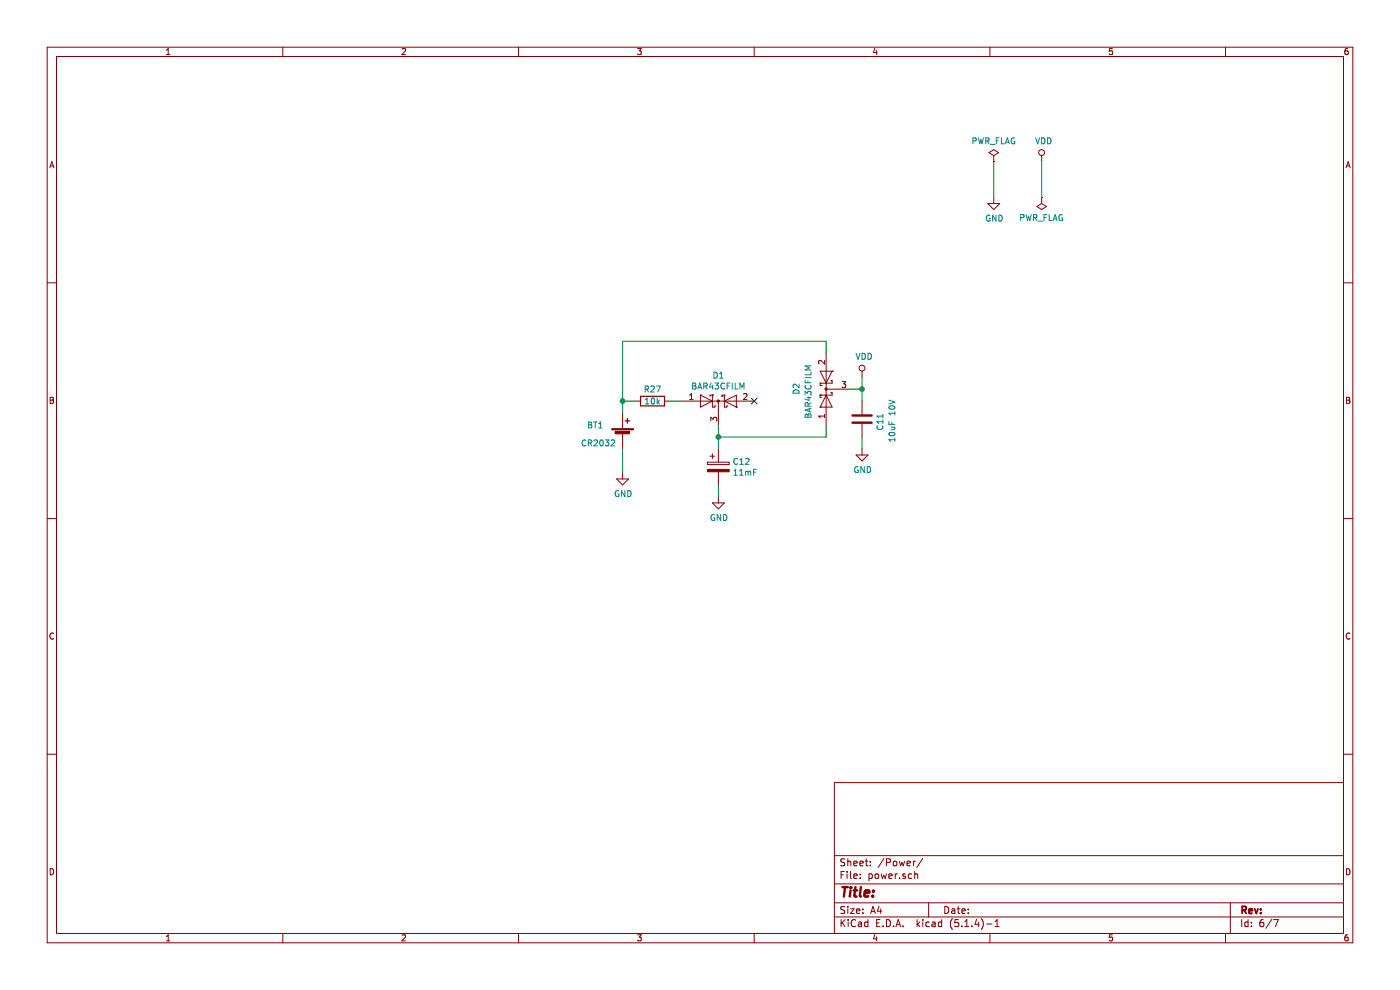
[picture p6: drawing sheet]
EESchema Schematic File Version 4
LIBS:PCB_CR2032-cache
EELAYER 30 0
EELAYER END
$Descr A4 11693 8268
encoding utf-8
Sheet 6 7
Title ""
Date ""
Rev ""
Comp ""
Comment1 ""
Comment2 ""
Comment3 ""
Comment4 ""
$EndDescr
$Comp
L Device:Battery_Cell BT?
U 1 1
P 5200 3650
AR Path="/5DC4CEDF" Ref="BT?"  Part="1" 
AR Path="/5DC4948F/5DC4CEDF" Ref="BT1"  Part="1" 
F 0 "BT1" H 4900 3750 50  0000 L CNN
F 1 "CR2032" H 4850 3600 50  0000 L CNN
F 2 "BCD-watch:BAT-HLD-001-xx-OTL" V 5200 3710 50  0001 C CNN
F 3 "~" V 5200 3710 50  0001 C CNN
F 4 "Linx" H 5200 3650 50  0001 C CNN "Make"
F 5 "BAT-HLD-001" H 5200 3650 50  0001 C CNN "Part"
F 6 "712-BAT-HLD-001" H 5200 3650 50  0001 C CNN "Mouser"
	1    5200 3650
	1    0    0    -1  
$EndComp
$Comp
L power:VDD #PWR?
U 1 1
P 8700 1350
AR Path="/5DC4CEE5" Ref="#PWR?"  Part="1" 
AR Path="/5DC4948F/5DC4CEE5" Ref="#PWR01"  Part="1" 
F 0 "#PWR01" H 8700 1200 50  0001 C CNN
F 1 "VDD" H 8717 1523 50  0000 C CNN
F 2 "" H 8700 1350 50  0001 C CNN
F 3 "" H 8700 1350 50  0001 C CNN
	1    8700 1350
	1    0    0    -1  
$EndComp
$Comp
L power:GND #PWR?
U 1 1
P 5200 3950
AR Path="/5DC4CEEB" Ref="#PWR?"  Part="1" 
AR Path="/5DC4948F/5DC4CEEB" Ref="#PWR02"  Part="1" 
F 0 "#PWR02" H 5200 3700 50  0001 C CNN
F 1 "GND" H 5205 3777 50  0000 C CNN
F 2 "" H 5200 3950 50  0001 C CNN
F 3 "" H 5200 3950 50  0001 C CNN
	1    5200 3950
	1    0    0    -1  
$EndComp
$Comp
L power:PWR_FLAG #FLG?
U 1 1
P 8700 1650
AR Path="/5DC4CEFD" Ref="#FLG?"  Part="1" 
AR Path="/5DC4948F/5DC4CEFD" Ref="#FLG02"  Part="1" 
F 0 "#FLG02" H 8700 1725 50  0001 C CNN
F 1 "PWR_FLAG" H 8700 1823 50  0000 C CNN
F 2 "" H 8700 1650 50  0001 C CNN
F 3 "~" H 8700 1650 50  0001 C CNN
	1    8700 1650
	-1   0    0    1   
$EndComp
$Comp
L Device:D_Schottky_x2_KCom_AAK D1
U 1 1
P 6000 3350
F 0 "D1" H 6000 3566 50  0000 C CNN
F 1 "BAR43CFILM" H 6000 3475 50  0000 C CNN
F 2 "Package_TO_SOT_SMD:SOT-23_Handsoldering" H 6000 3350 50  0001 C CNN
F 3 "~" H 6000 3350 50  0001 C CNN
F 4 "ST" H 6000 3350 50  0001 C CNN "Make"
F 5 "511-BAR43CFILM" H 6000 3350 50  0001 C CNN "Mouser"
F 6 "BAR43CFILM" H 6000 3350 50  0001 C CNN "Part"
	1    6000 3350
	1    0    0    -1  
$EndComp
$Comp
L power:PWR_FLAG #FLG?
U 1 1
P 8300 1350
AR Path="/5DC4CEF3" Ref="#FLG?"  Part="1" 
AR Path="/5DC4948F/5DC4CEF3" Ref="#FLG01"  Part="1" 
F 0 "#FLG01" H 8300 1425 50  0001 C CNN
F 1 "PWR_FLAG" H 8300 1523 50  0000 C CNN
F 2 "" H 8300 1350 50  0001 C CNN
F 3 "~" H 8300 1350 50  0001 C CNN
	1    8300 1350
	1    0    0    -1  
$EndComp
$Comp
L Device:C C?
U 1 1
P 7200 3500
AR Path="/5DC1DE5A/5DC4CF0A" Ref="C?"  Part="1" 
AR Path="/5DC4CF0A" Ref="C?"  Part="1" 
AR Path="/5DC4948F/5DC4CF0A" Ref="C11"  Part="1" 
F 0 "C11" V 7350 3400 50  0000 L CNN
F 1 "10uF 10V" V 7450 3300 50  0000 L CNN
F 2 "Capacitor_SMD:C_0805_2012Metric_Pad1.15x1.40mm_HandSolder" H 7238 3350 50  0001 C CNN
F 3 "~" H 7200 3500 50  0001 C CNN
F 4 "Yageo" H 7200 3500 50  0001 C CNN "Make"
F 5 "CC0805KKX7R6BB106" H 7200 3500 50  0001 C CNN "Part"
F 6 "603-CC805KKX7R6BB106" H 7200 3500 50  0001 C CNN "Mouser"
	1    7200 3500
	1    0    0    -1  
$EndComp
Wire Wire Line
	5200 3750 5200 3950
$Comp
L Device:R R27
U 1 1
P 5450 3350
F 0 "R27" V 5350 3350 50  0000 C CNN
F 1 "10k" V 5450 3350 50  0000 C CNN
F 2 "Resistor_SMD:R_0805_2012Metric_Pad1.15x1.40mm_HandSolder" V 5380 3350 50  0001 C CNN
F 3 "~" H 5450 3350 50  0001 C CNN
F 4 "Yageo" H 5450 3350 50  0001 C CNN "Make"
F 5 "603-RC0805FR-0710KL" H 5450 3350 50  0001 C CNN "Mouser"
F 6 "RC0805FR-0710KL" H 5450 3350 50  0001 C CNN "Part"
	1    5450 3350
	0    1    1    0   
$EndComp
$Comp
L Device:D_Schottky_x2_KCom_AAK D2
U 1 1
P 6900 3250
F 0 "D2" H 6850 3500 50  0000 L CNN
F 1 "BAR43CFILM" H 6650 3400 50  0000 L CNN
F 2 "Package_TO_SOT_SMD:SOT-23_Handsoldering" H 6900 3250 50  0001 C CNN
F 3 "~" H 6900 3250 50  0001 C CNN
F 4 "ST" H 6900 3250 50  0001 C CNN "Make"
F 5 "511-BAR43CFILM" H 6900 3250 50  0001 C CNN "Mouser"
F 6 "BAR43CFILM" H 6900 3250 50  0001 C CNN "Part"
	1    6900 3250
	0    -1   -1   0   
$EndComp
$Comp
L power:GND #PWR?
U 1 1
P 6000 4150
AR Path="/5DC8CE7C" Ref="#PWR?"  Part="1" 
AR Path="/5DC4948F/5DC8CE7C" Ref="#PWR024"  Part="1" 
F 0 "#PWR024" H 6000 3900 50  0001 C CNN
F 1 "GND" H 6005 3977 50  0000 C CNN
F 2 "" H 6000 4150 50  0001 C CNN
F 3 "" H 6000 4150 50  0001 C CNN
	1    6000 4150
	1    0    0    -1  
$EndComp
$Comp
L power:GND #PWR?
U 1 1
P 8300 1650
AR Path="/5DC8E511" Ref="#PWR?"  Part="1" 
AR Path="/5DC4948F/5DC8E511" Ref="#PWR025"  Part="1" 
F 0 "#PWR025" H 8300 1400 50  0001 C CNN
F 1 "GND" H 8305 1477 50  0000 C CNN
F 2 "" H 8300 1650 50  0001 C CNN
F 3 "" H 8300 1650 50  0001 C CNN
	1    8300 1650
	1    0    0    -1  
$EndComp
$Comp
L Device:CP C12
U 1 1
P 6000 3900
F 0 "C12" H 6118 3946 50  0000 L CNN
F 1 "11mF" H 6118 3855 50  0000 L CNN
F 2 "BCD-watch:CPH3225A" H 6038 3750 50  0001 C CNN
F 3 "~" H 6000 3900 50  0001 C CNN
F 4 "CPH3225A" H 6000 3900 50  0001 C CNN "Part"
F 5 "SII" H 6000 3900 50  0001 C CNN "Make"
F 6 "628-CPH3225A-2K" H 6000 3900 50  0001 C CNN "Mouser"
	1    6000 3900
	1    0    0    -1  
$EndComp
Wire Wire Line
	6000 3550 6000 3650
Wire Wire Line
	6000 3650 6900 3650
Wire Wire Line
	6900 3650 6900 3550
Connection ~ 6000 3650
Wire Wire Line
	6000 3650 6000 3750
Wire Wire Line
	6900 2950 6900 2850
Wire Wire Line
	6900 2850 5200 2850
Wire Wire Line
	5200 2850 5200 3350
Wire Wire Line
	5300 3350 5200 3350
Connection ~ 5200 3350
Wire Wire Line
	5200 3350 5200 3450
Wire Wire Line
	5600 3350 5700 3350
NoConn ~ 6300 3350
$Comp
L power:VDD #PWR?
U 1 1
P 7200 3150
AR Path="/5DCA04C7" Ref="#PWR?"  Part="1" 
AR Path="/5DC4948F/5DCA04C7" Ref="#PWR033"  Part="1" 
F 0 "#PWR033" H 7200 3000 50  0001 C CNN
F 1 "VDD" H 7217 3323 50  0000 C CNN
F 2 "" H 7200 3150 50  0001 C CNN
F 3 "" H 7200 3150 50  0001 C CNN
	1    7200 3150
	1    0    0    -1  
$EndComp
$Comp
L power:GND #PWR?
U 1 1
P 7200 3750
AR Path="/5DCA0DFD" Ref="#PWR?"  Part="1" 
AR Path="/5DC4948F/5DCA0DFD" Ref="#PWR034"  Part="1" 
F 0 "#PWR034" H 7200 3500 50  0001 C CNN
F 1 "GND" H 7205 3577 50  0000 C CNN
F 2 "" H 7200 3750 50  0001 C CNN
F 3 "" H 7200 3750 50  0001 C CNN
	1    7200 3750
	1    0    0    -1  
$EndComp
Wire Wire Line
	7100 3250 7200 3250
Wire Wire Line
	7200 3250 7200 3150
Wire Wire Line
	7200 3750 7200 3650
Wire Wire Line
	7200 3350 7200 3250
Connection ~ 7200 3250
Wire Wire Line
	6000 4150 6000 4050
Wire Wire Line
	8700 1650 8700 1350
Wire Wire Line
	8300 1650 8300 1350
$EndSCHEMATC
